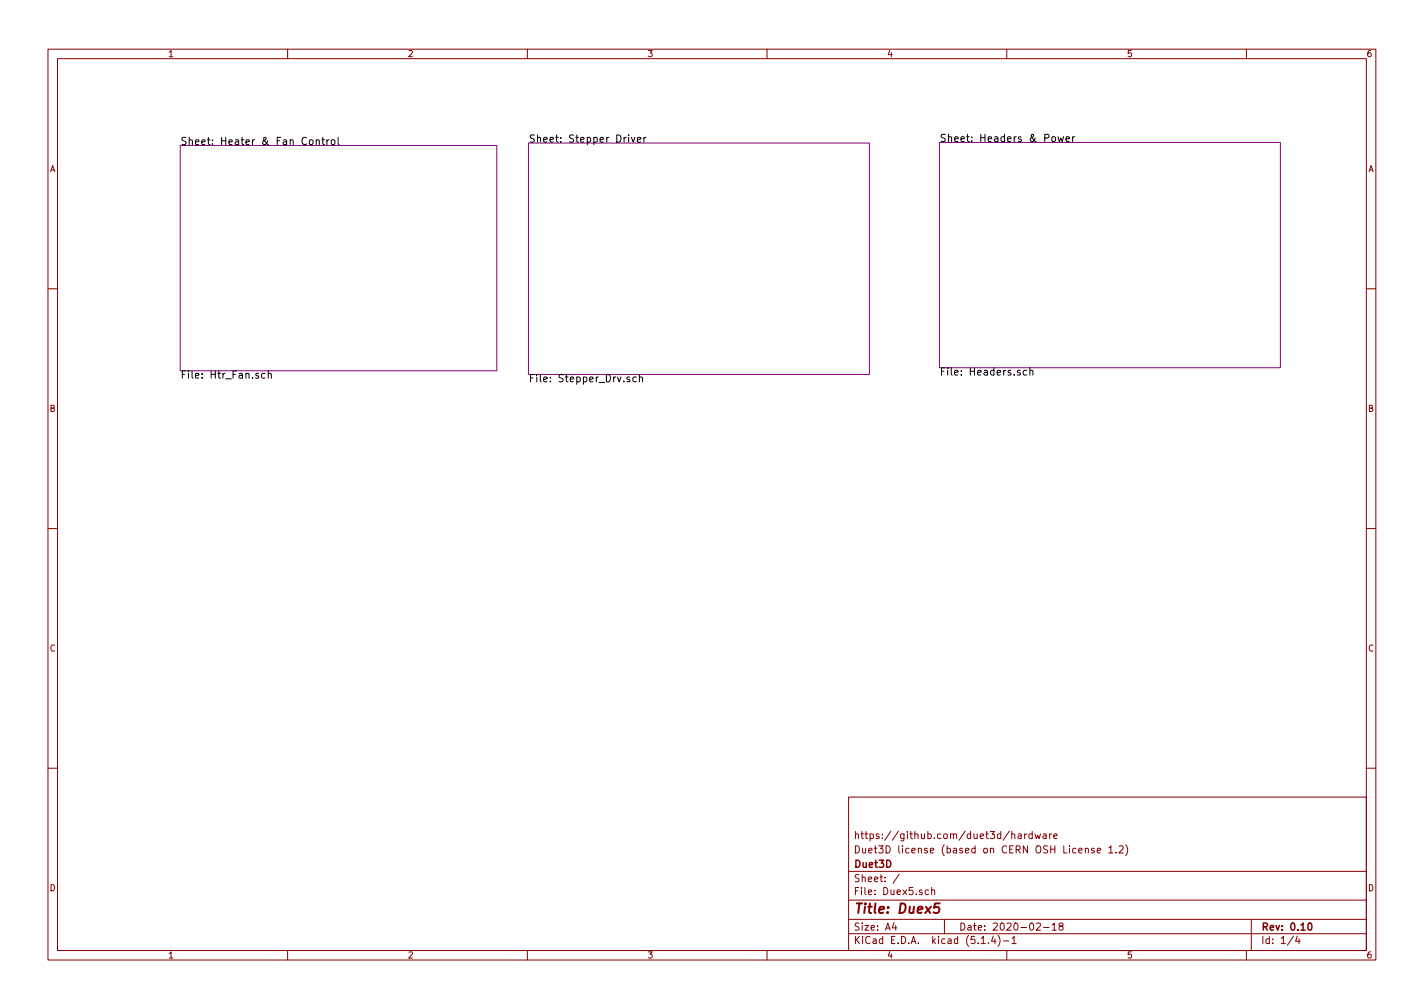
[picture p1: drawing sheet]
<svg xmlns="http://www.w3.org/2000/svg" width="297mm" height="210mm" viewBox="0 0 297 210" stroke-linecap="round" stroke-linejoin="round" font-family="sans-serif">
<g fill="none" stroke="#840000" stroke-width=".21">
<path d="M10 10.3h277v189.9h-277zM12 12.2h273v186.1h-273zM60 10.3v1.9M110 10.3v1.9M160 10.3v1.9M210 10.3v1.9M260 10.3v1.9M10 60.2h2M285 60.2h2M10 110.3h2M285 110.3h2M10 160.2h2"/>
<path d="M177 166.3h108v32h-108zM211 174.1l.3-.2 .3 .1 .1 .9M212.4 174h.6v.9M213 174.3l-.5 .1-.2 .2 .2 .3 .5-.1M213.7 173.9v1M214.2 173.9l-.5 .3M215.3 174l-.4-.1-.3 .3 .1 .6 .2 .1 .4-.1M215.3 173.4v1.5M215.9 173.9l.3 1 .3-.7 .2 .7 .3-1M217.6 174h.6v.9M218.2 174.3l-.4 .1-.3 .2 .3 .3 .4-.1M218.9 173.9v1"/>
<path d="M219.4 173.9l-.5 .3M219.8 174.4l.7-.1-.1-.3-.4-.1-.2 .2 .1 .7h.5M226.4 177.1l.2-.2 .3 .1 .1 .9M226.4 176.9v1M228.2 177l-.3-.1-.2 .2v.3l.5 .1v.3h-.5M228.9 177.4l.7-.1-.1-.3-.4-.1-.2 .2 .1 .7h.5M231.3 176.9l.4-.5v1.5M231.3 177.9h.9M232.8 177.8v.1M233.5 176.6l.5-.2 .2 .2 .1 .3-.9 1h.9M234.8 176.2a1.71 1.71 0 0 1 0 2.3M285 160.2h2"/>
<path d="M60 198.3v1.9M110 198.3v1.9M160 198.3v1.9M177 194.8h108M177 191.8h108M177 187.8h108M177 181.8h108M186.5 192.5l-.4 1h1M186.8 193v1M187.6 182.3l-1.3 2M193.7 185.7l-.4-.1-.3 .3 .1 .6h.6M194.3 185.7l.3-.1 .3 .1 .1 .9"/>
<path d="M194.3 185.1v1.5M197 191.8v3M204.7 196.8h.8M206.2 196.7v.1M207.2 195.2l-.4 1.1h.9M207.5 195.8v1M208.2 195.1a1.71 1.71 0 0 1 0 2.3M209.3 196.3h1.2M210 198.3v1.9M211.1 195.8l.4-.5v1.5M211.1 196.8h.9M216.2 192.7l.6-.2 .2 .5-.9 1h.9"/>
<path d="M217.7 193.5h1.1M219.5 193l.4-.5v1.5M219.5 194h.8M221.2 193.2l-.3-.3 .1-.2 .2-.2 .4 .1 .2 .2-.1 .2-.5 .2-.3 .3 .1 .4 .2 .1h.3l.3-.3-.1-.4-.2-.1M260 198.3v1.9M261 191.8v6.5M269.8 195.2l-1.2 2M270.6 195.2l-.3 1.1h.9M271 195.8v1"/>
</g>
<path d="M272.9 192.7l.3-.2a.81 .81 0 0 1 .5 .8 .81 .81 0 0 1-.5 .7l-.3-.1-.1-.4z" fill="none" stroke="#840000" stroke-width=".3"/>
<path d="M196 188.4h-1l-.2 1 .3-.2 .7 .1 .2 .3-.2 .7-.3 .1h-.5l-.3-.1" fill="none" stroke="#840000" stroke-width=".41"/>
<path d="M37.6 30.3h66v47h-66zM110.2 29.8h71.2v48.3h-71.2zM196 29.7h71.1v47h-71.1z" fill="none" stroke="#840084" stroke-width=".21"/>
<g fill="none" stroke="#000" stroke-width=".21">
<path d="M64.6 29.3l.2-.1 .4 .1 .1 .6-.1 .2-.4 .1-.2-.2zM66 29.3l.2-.1h.3l.1 1M66 29.2v1M67.1 29.2h.6M67.3 28.6v1.3l.4 .3M68.2 29.2v1M68.6 29.2l-.4 .2M69.1 29.3l.3-.1 .4 .1 .1 .6-.2 .2-.3 .1-.3-.2zM70.5 28.6v1.3l.2 .3M131.7 28.6l.4 1.1 .3-1.1M132.9 29.2l.8-.2-.1-.3-.4-.1-.3 .2 .1 .8h.6M134.3 28.6v1.1"/>
<path d="M134.7 28.6l-.4 .3M219.5 28.6l.2-.1 .4 .1 .1 .6-.2 .3h-.3l-.2-.1zM220.7 28.5l.3 1 .3-.7 .3 .7 .3-1M222.4 29l.7-.1-.1-.3-.4-.1-.2 .2 .1 .8h.5M223.7 28.5v1M224.2 28.5l-.5 .3M55.3 77.9h-.4l-.3 .3 .1 .6h.6M56 78l.2-.1h.3l.1 1M56 77.4v1.5M131.3 78.7l-.3-.1-.2 .2v.3l.5 .1v.4h-.5M132.7 78.7l-.4-.1-.3 .3 .2 .7h.5M133.4 78.8l.2-.2 .4 .1v.9"/>
<path d="M133.4 78.1v1.5M214.2 77.3l-.5-.1-.3 .3 .2 .7h.6M214.8 77.4l.2-.2 .4 .1 .1 1M214.8 76.7v1.6"/>
</g>
<text font-size="2.8" fill="#840000" x="178" y="190.5">Title: Duex5</text>
<g font-size="2.1">
<text x="110.2" y="29.7">Sheet: Stepper Driver</text>
<text x="196" y="29.6">Sheet: Headers &amp; Power</text>
<text x="37.6" y="30.2">Sheet: Heater &amp; Fan Control</text>
<text x="37.6" y="79">File: Htr_Fan.sch</text>
<text x="110.2" y="79.7">File: Stepper_Drv.sch</text>
<text x="196" y="78.3">File: Headers.sch</text>
</g>
<g font-size="2.1" fill="#840000">
<text x="178" y="178">Duet3D license (based on CERN OSH License 1.2)</text>
<text x="178" y="175">https://github.com/duet3d/hardware</text>
<text x="178" y="184">Sheet: /</text>
<text x="178" y="181">Duet3D</text>
<text x="178" y="186.7">File: Duex5.sch</text>
<text x="178" y="196.9">KiCad E.D.A. kicad (5.1.4)-1</text>
<text x="178" y="194.1">Size: A4</text>
<text x="200" y="194.1">Date: 2020-02-18</text>
<text x="263" y="194.1">Rev: 0.10</text>
<text x="263" y="196.9">Id: 1/4</text>
</g>
<g font-size="1.8" fill="#840000">
<text x="35" y="11.9">1</text>
<text x="85" y="11.9">2</text>
<text x="135" y="11.9">3</text>
<text x="185" y="11.9">4</text>
<text x="235" y="11.9">5</text>
<text x="285" y="11.9">6</text>
<text x="10.4" y="35.9">A</text>
<text x="285.4" y="35.9">A</text>
<text x="10.4" y="85.9">B</text>
<text x="285.4" y="85.9">B</text>
<text x="10.4" y="135.9">C</text>
<text x="285.4" y="135.9">C</text>
<text x="10.4" y="185.9">D</text>
<text x="285.4" y="185.9">D</text>
<text x="35" y="199.9">1</text>
<text x="85" y="199.9">2</text>
<text x="135" y="199.9">3</text>
<text x="185" y="199.9">4</text>
<text x="235" y="199.9">5</text>
<text x="285" y="199.9">6</text>
</g>
</svg>
